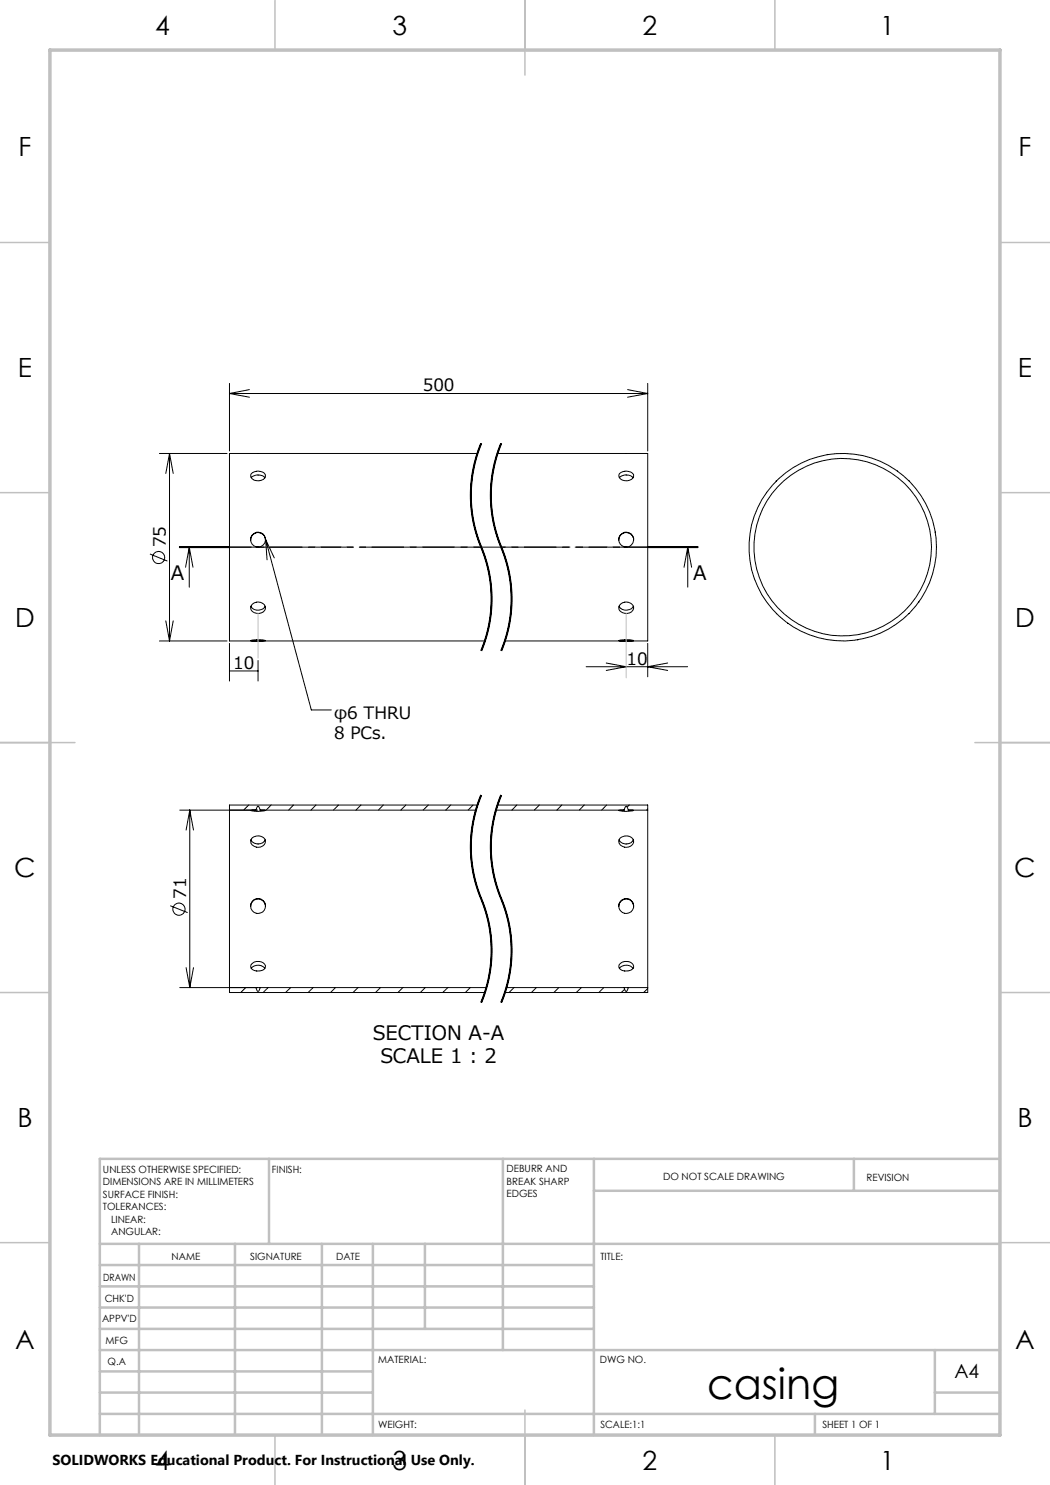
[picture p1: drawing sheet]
<svg xmlns="http://www.w3.org/2000/svg" width="210mm" height="297mm" viewBox="0 0 210 297" stroke-linecap="round" stroke-linejoin="round" font-family="sans-serif">
<g fill="none" stroke="#000" stroke-width=".2">
<path d="M45.9 76.7v13.5M45.9 78.7h83.6M45.9 78.7l4 .7M49.9 77.9l-4 .8M125.5 77.9l4 .8M129.5 76.7v13.5M129.5 78.7l-4 .7M31.9 90.7h13.5M33.9 90.7v37.5M33.9 90.7l.7 4M33.9 90.7l-.7 4M50.2 95.5a2 2 0 0 1 2.8 .1"/>
<path d="M50.4 94.6a1.94 1.94 0 0 1 2.7 .3 1.28 1.28 0 0 1-1.8 1.2 .91 .91 0 0 1-1-.4 .91 .91 0 0 1 .1-1.1zM94.4 96a26.9 26.9 0 0 0 0 6.1M95.5 90.7h-49.6v37.5h51.1M96.1 88.6a27.2 27.2 0 0 0-2 12M96.2 88.7a27.4 27.4 0 0 0 .6 22.1 27 27 0 0 1-.6 19.4M96.3 88.7a26.9 26.9 0 0 0-1.9 7.3M98.4 96a26.9 26.9 0 0 0 0 6.1M99.5 90.7h30v37.5h-28.5M100.1 88.6a27.1 27.1 0 0 0-2 12M100.2 88.7a27.4 27.4 0 0 0 .6 22.1 27 27 0 0 1-.6 19.4M100.3 88.7a26.9 26.9 0 0 0-1.9 7.3M123.8 94.8a1.93 1.93 0 0 1 2.9 .1 1.31 1.31 0 0 1-1.8 1.2 1.07 1.07 0 0 1-1.1-1.3z"/>
<path d="M123.9 95.5a1.96 1.96 0 0 1 2.7 .1M153.3 98.5h.1M155.2 96.2h.1M165.5 90.9h.1M179.5 94.2h.1M181.8 96.1v.1M30 110.8l3.5 1.4M35.9 109.5h10zM35.9 109.4h10M35.9 109.3h10M37.9 109.4v8M37.9 109.4l.7 4"/>
<path d="M37.9 109.4l-.8 4M50.1 108a1.48 1.48 0 0 1 1.5-1.5 1.48 1.48 0 0 1 1.5 1.5M51.8 109.4h-.6M53.1 107.9l9.2 34.1h4M53.1 107.9l1.8 3.7M53.1 107.9l.3 4.1M94.1 100.6a35.5 35.5 0 0 0 2.8 11l.8 2.9 .3 2.3M94.4 102.1l.1 .7M94.5 102.8l.1 .8M94.6 103.6l.7 2.9 .9 2.5M96.2 109l.1 .4zM96.3 109.4a27.1 27.1 0 0 1 2.1 11.9"/>
<path d="M98 116.8l.2 3-.2 3M98.1 100.6a33.8 33.8 0 0 0 2.8 11l.8 2.9 .3 2.3M98.4 102.1l.1 .7M98.5 102.8l.1 .8M98.6 103.6a57.7 57.7 0 0 0 2.7 8.7 27.1 27.1 0 0 1 1.1 9M102 116.8a26.9 26.9 0 0 1 0 6M123.8 108a1.48 1.48 0 0 1 1.4-1.5 1.48 1.48 0 0 1 1.5 1.5M125.4 109.4h-.6M129.6 109.4h10M129.6 109.3h10M129.6 109.5h10M137.5 109.4v8"/>
<path d="M137.5 109.4l.8 4M137.5 109.4l-.7 4M187 106.4h.1M31.9 128.2h13.5M33.2 124.2l.7 4M34.6 124.2l-.7 4M45.9 128.7v7.5M45.9 134.2h5.7M50.1 128.1l.3-.1a5.3 5.3 0 0 1 2.7 .2zM50.2 121.2a1.63 1.63 0 0 0 2.8 0M50.4 120.9a1.54 1.54 0 0 1 1.6-.5 1.54 1.54 0 0 1 1.1 1.3 1.57 1.57 0 0 1-1.5 1 1.57 1.57 0 0 1-1.5-1.1zM51.6 132.1v4.1"/>
<path d="M97.8 124.3v.4a26.7 26.7 0 0 1-1.7 5.4M97.9 123.6l-.1 .7M98 122.8l-.1 .8M98.4 121.3a27.1 27.1 0 0 1-2.1 8.9M101.8 124.3v.4a26.7 26.7 0 0 1-1.7 5.4M101.9 123.6l-.1 .7M102 122.8l-.1 .8M102.4 121.3a27.3 27.3 0 0 1-2.1 8.9M117.2 133.3h20.3M121.2 132.6l4 .7-4 .8M123.8 128.1l.3-.1a5.3 5.3 0 0 1 2.6 .2zM123.8 121.2a1.64 1.64 0 0 0 2.8 0"/>
<path d="M124.1 120.9a1.54 1.54 0 0 1 1.6-.5 1.54 1.54 0 0 1 1 1.3 1.57 1.57 0 0 1-1.5 1 1.57 1.57 0 0 1-1.4-1.1zM129.5 128.7v6.7M133.5 132.6l-4 .7 4 .8M155.3 122.7v.1M157.6 124.7h.1M171.6 127.9v.1M181.8 122.7h.1M183.8 120.4h.1M95.9 159.7a27.1 27.1 0 0 0-1.7 12.7M96.1 159l-.2 .7M96.2 159a27.4 27.4 0 0 0 .6 22.2 27 27 0 0 1-.6 19.3M96.3 159l-.8 2.2"/>
<path d="M99.9 159.7a27.2 27.2 0 0 0-1.7 12.7M100.1 159l-.2 .7M100.2 159a27.4 27.4 0 0 0 .6 22.2 27 27 0 0 1-.6 19.3M100.3 159l-.8 2.2M35.9 162h15.6M38 162v35.5M38 162l.7 4M38 162l-.8 4M49.7 161l-1 1M50.1 162.1l1.1-.1 .4-.7 .4 .7 1.1 .1a5.6 5.6 0 0 1-3 0zM50.2 168a1.6 1.6 0 0 0 2.8 0M50.4 167.6a1.71 1.71 0 0 1 2.7 .5 1.5 1.5 0 0 1-1.4 1.4 1.5 1.5 0 0 1-1.6-1.2z"/>
<path d="M52 162h43.2M54.2 161l-1 1M58.7 161l-1 1M63.2 161l-1 1M67.7 161l-1 1M72.2 161l-1 1M76.7 161l-1 1M81.2 161l-1 1M85.7 161l-1.1 1M90.1 161l-1 1M94.2 172.4l.7 3.8M94.6 161l-1 1"/>
<path d="M94.9 176.2l2 5.7M95.1 176.1l1.1 3.3M95.5 161h-49.6v37.5h51.1M95.5 161.2a26.9 26.9 0 0 0-.4 14.9M96.2 179.4l.1 .3zM96.3 179.7l.3 .7M98.2 172.4l.7 3.8M98.9 176.2l2 5.7M99.1 176.1l1.5 4.3M99.2 162h25.6M99.5 161h30v1M99.5 161.2a26.9 26.9 0 0 0-.4 14.9"/>
<path d="M103.4 161l-1 1M107.9 161l-1 1M112.4 161l-1 1M116.8 161l-.9 1M121.3 161l-1 1M123.8 168a1.6 1.6 0 0 0 2.8 0M124.1 167.6a1.71 1.71 0 0 1 2.6 .5 1.5 1.5 0 0 1-1.4 1.4 1.5 1.5 0 0 1-1.5-1.2zM124.8 162l-1 .1a5.3 5.3 0 0 0 2.9 0l-1-.1M124.8 162l.4-.7 .5 .7M125.7 162h3.8M125.8 161l-.4 .4M129.5 162v35.5"/>
<path d="M129.5 161.8l-.2 .2M34 181.1l3.5 1.4M35.9 197.5h15.6M37.2 193.5l.8 4M38.7 193.5l-.7 4M49.1 197.5l-.9 1M50.1 181.3a1.48 1.48 0 0 1 1.5-1.5 1.48 1.48 0 0 1 1.5 1.5M50.2 193.7a1.79 1.79 0 0 1 2.8 0M50.4 192.7a1.75 1.75 0 0 1 2.7 .5 1.35 1.35 0 0 1-1.8 1 1.01 1.01 0 0 1-1.1-1.2zM51.2 197.5h.8l-.2 .7h-.3zM52 197.5h45.3M53.6 197.5l-1 1"/>
<path d="M58.1 197.5l-1 1M62.6 197.5l-1 1M67.1 197.5l-1 1M71.6 197.5l-1 1M76.1 197.5l-1 1M80.6 197.5l-1 1M85.1 197.5l-1 1M89.6 197.5l-1.1 1M94.1 197.5l-1 1M96.6 180.4a27.1 27.1 0 0 1 1.6 12.8M96.9 181.9a26.9 26.9 0 0 1 .5 15M97.4 196.9l-1.3 3.6"/>
<path d="M97.5 196.9l-1.2 3.6M98.2 193.2l-.7 3.7M100.6 180.4a27.1 27.1 0 0 1 1.6 12.8M100.9 181.9a26.9 26.9 0 0 1 .5 15M101.3 197.5h23.5M101.4 196.9l-1.3 3.6M101.5 196.9l-1.2 3.6M102.2 193.2l-.7 3.7M102.8 197.5l-1 1M107.3 197.5l-1 1M111.8 197.5l-1 1M116.3 197.5l-1 1"/>
<path d="M120.8 197.5l-1 1M123.8 181.3a1.48 1.48 0 0 1 1.4-1.5 1.48 1.48 0 0 1 1.5 1.5M123.9 193.7a1.76 1.76 0 0 1 2.7 0M124.1 192.7a1.54 1.54 0 0 1 1.5-.4 1.54 1.54 0 0 1 1.1 1.2 1.93 1.93 0 0 1-2.9 .1v-.6zM124.8 197.5h.9M124.8 197.5l.4 .8 .5-.8M124.9 197.9l-.7 .6M125.7 197.5h3.8M129.5 197.5v1h-28.5M129.5 197.7l-.8 .8"/>
<circle cx="31.7" cy="111.5" r="1.21"/>
<circle cx="51.6" cy="107.9" r="1.49"/>
<circle cx="125.2" cy="107.9" r="1.49"/>
<circle cx="168.5" cy="109.4" r="18.8"/>
<circle cx="168.6" cy="109.4" r="17.7"/>
<circle cx="35.8" cy="181.8" r="1.21"/>
<circle cx="51.6" cy="181.2" r="1.49"/>
<circle cx="125.2" cy="181.2" r="1.49"/>
</g>
<path d="M96.2 88.7a27 27 0 0 0 0 20.7M100.2 88.7a27 27 0 0 0 0 20.7M96.2 109.4a27 27 0 0 1 0 20.8M100.2 109.4a27 27 0 0 1 0 20.8M96.2 159a27 27 0 0 0 0 20.8M100.2 159a27 27 0 0 0 0 20.8M96.2 179.8a27 27 0 0 1 0 20.7M100.2 179.8a27 27 0 0 1 0 20.7" fill="none" stroke="#000" stroke-width=".2" stroke-dasharray="6.3 1.3 1.3 1.3" stroke-dashoffset="2.7" stroke-linecap="butt"/>
<path d="M43.9 109.4h52.3" fill="none" stroke="#000" stroke-width=".2" stroke-dasharray="30.5 1.3 1.3 1.3" stroke-dashoffset="6.2"/>
<path d="M100.2 109.4h31.3" fill="none" stroke="#000" stroke-width=".2" stroke-dasharray="30.5 1.3 1.3 1.3" stroke-dashoffset="16.7"/>
<path d="M139.6 109.4h-103.7" fill="none" stroke="#000" stroke-width=".2" stroke-dasharray="6.3 1.3 1.3 1.3" stroke-dashoffset="2.1"/>
<g fill="none" stroke="#c0c0c0" stroke-width=".3">
<path d="M55 0v10M105 0v15M155 0v10M0 48.5h10M200 48.5h10M0 98.5h10M200 98.5h10M0 148.5h15M195 148.5h15M0 198.5h10M200 198.5h10M0 248.5h10"/>
<path d="M200 248.5h10M55 287v10M105 282v15M155 287v10"/>
</g>
<g fill="none" stroke="#c0c0c0" stroke-width=".5">
<path d="M53.8 231.8v17M100.6 231.8v38.2M118.8 231.8v55.2M118.8 238.2h81.2M170.8 231.8v6.4M200 231.8h-180v55.2M20 248.8h180M20 257.3h98.8M20 253h98.8M27.8 248.8v38.2M47 248.8v38.2M64.4 248.8v38.2"/>
<path d="M74.6 248.8v38.2M85 248.8v17M20 265.8h98.8M20 261.5h98.8M20 278.5h54.6M20 274.3h54.6M20 270h180M187 278.5h13M187 270v12.8M20 282.8h180M163 282.8v4.2"/>
</g>
<path d="M10 10h190v277h-190z" fill="none" stroke="#c0c0c0" stroke-width=".7"/>
<path d="M51.6 122.7v8.9M125.2 122.7v12.9" fill="none" stroke="#c0c0c0" stroke-width=".2"/>
<text font-size="8.5" x="141.4" y="279.7">casing</text>
<g font-size="5.3">
<text x="31" y="7">4</text>
<text x="78.5" y="7">3</text>
<text x="128.5" y="7">2</text>
<text x="176" y="7">1</text>
<text x="3.7" y="31.2">F</text>
<text x="203.7" y="31.2">F</text>
<text x="3.6" y="75.5">E</text>
<text x="203.6" y="75.5">E</text>
<text x="3" y="125.5">D</text>
<text x="203" y="125.5">D</text>
<text x="2.8" y="175.5">C</text>
<text x="202.8" y="175.5">C</text>
<text x="3.5" y="225.5">B</text>
<text x="203.5" y="225.5">B</text>
<text x="3" y="269.7">A</text>
<text x="203" y="269.7">A</text>
<text x="31" y="294">4</text>
<text x="78.5" y="294">3</text>
<text x="128.5" y="294">2</text>
<text x="176" y="294">1</text>
</g>
<g font-size="4">
<text x="34.2" y="115.9">A</text>
<text x="138.6" y="115.9">A</text>
<text x="74.6" y="208">SECTION A-A</text>
<text x="76.1" y="212.5">SCALE 1 : 2</text>
</g>
<text font-size="3.9" x="190.9" y="275.5">A4</text>
<g font-size="3.4">
<text x="84.5" y="78.3">500</text>
<text x="33.2" y="109.5" transform="rotate(-90 33.2 109.5)">75</text>
<text x="46.7" y="133.8">10</text>
<text x="125.3" y="132.9">10</text>
<text x="66.8" y="143.9">φ6 THRU</text>
<text x="66.8" y="147.9">8 PCs.</text>
<text x="37.3" y="179.8" transform="rotate(-90 37.3 179.8)">71</text>
</g>
<text font-size="2.9" x="10.5" y="292.9">SOLIDWORKS Educational Product. For Instructional Use Only.</text>
<g font-size="2">
<text x="20.6" y="234.6">UNLESS OTHERWISE SPECIFIED:</text>
<text x="20.6" y="237.1">DIMENSIONS ARE IN MILLIMETERS</text>
<text x="20.6" y="239.6">SURFACE FINISH:</text>
<text x="54.4" y="234.6">FINISH:</text>
<text x="101.3" y="234.5">DEBURR AND</text>
<text x="101.3" y="237">BREAK SHARP</text>
<text x="101.3" y="239.5">EDGES</text>
<text x="132.6" y="236">DO NOT SCALE DRAWING</text>
<text x="173.3" y="236.2">REVISION</text>
<text x="20.6" y="242.1">TOLERANCES:</text>
<text x="22.2" y="244.6">LINEAR:</text>
<text x="22.2" y="247.1">ANGULAR:</text>
<text x="34.3" y="252">NAME</text>
<text x="50" y="251.9">SIGNATURE</text>
<text x="67.2" y="251.9">DATE</text>
<text x="120.1" y="251.9">TITLE:</text>
<text x="20.6" y="256.1">DRAWN</text>
<text x="20.9" y="260.3">CHK'D</text>
<text x="20.4" y="264.4">APPV'D</text>
<text x="21.1" y="268.8">MFG</text>
<text x="21.5" y="273">Q.A</text>
<text x="75.6" y="272.5">MATERIAL:</text>
<text x="120" y="272.5">DWG NO.</text>
<text x="75.6" y="285.5">WEIGHT:</text>
<text x="120.1" y="285.6">SCALE:1:1</text>
<text x="164.5" y="285.6">SHEET 1 OF 1</text>
</g>
</svg>
